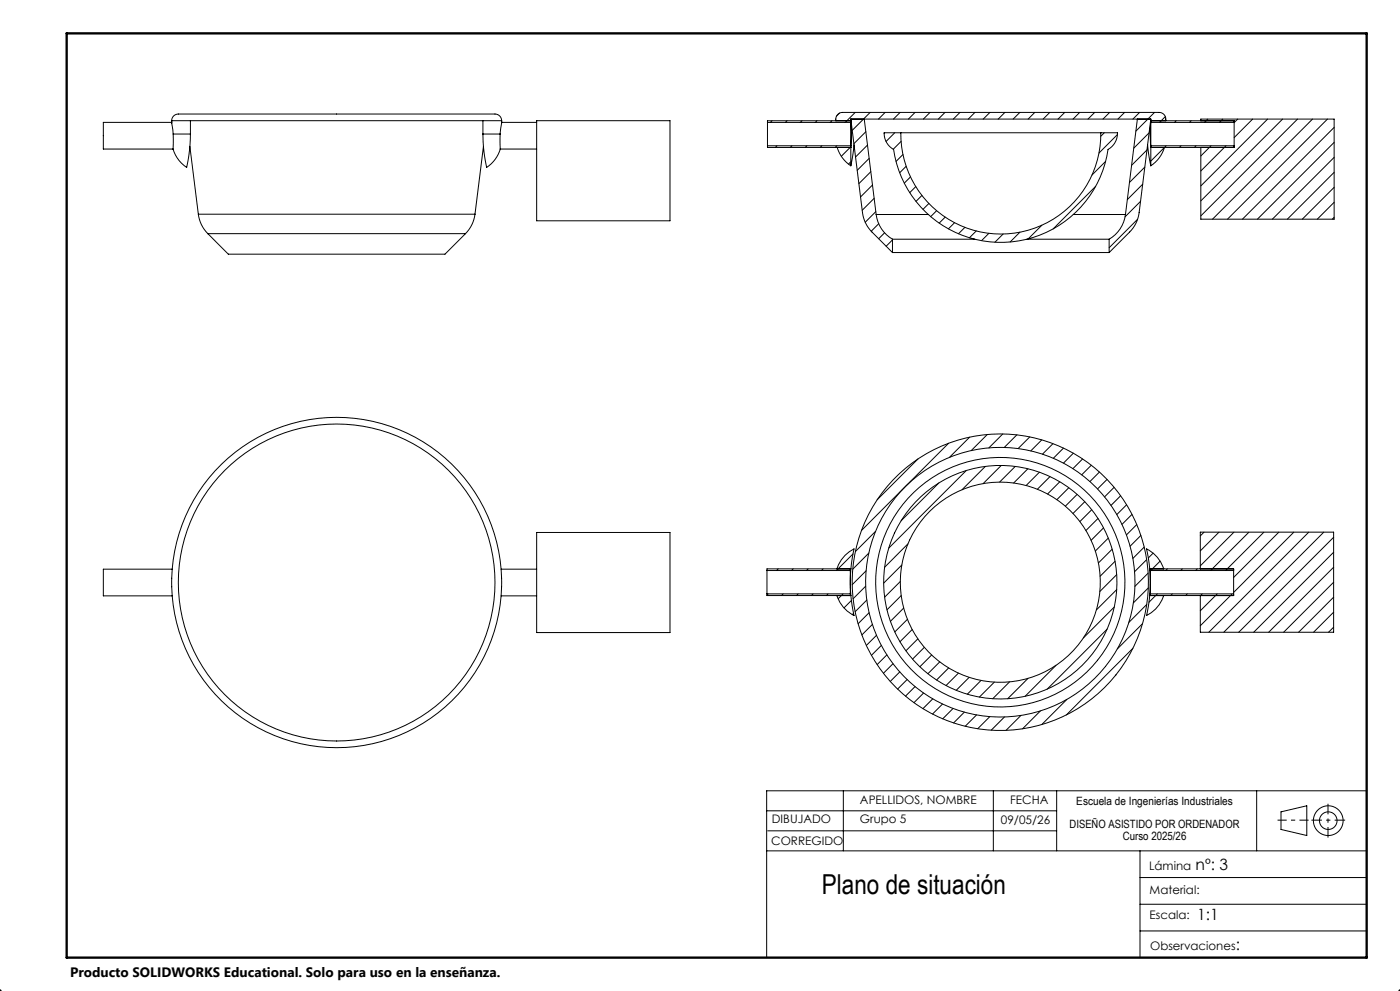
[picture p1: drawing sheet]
<svg xmlns="http://www.w3.org/2000/svg" width="420mm" height="297mm" viewBox="0 0 420 297" stroke-linecap="round" stroke-linejoin="round" font-family="sans-serif">
<g fill="none" stroke="#000" stroke-width=".3">
<path d="M51.5 36.2a2.4 2.4 0 0 1 3.2-2h92.6a2.4 2.4 0 0 1 3.2 2M51.5 36.7h-20.5v8h20.9M51.5 36.2v.7M51.5 36.2h.1M51.5 36.7v.2M51.5 36.2h99M51.5 36.9l.5 3.3M57.1 36.2v4M144.9 36.2v4M150.5 36.9l-.5 3.3M150.5 36.2h.1M150.5 36.2v.7"/>
<path d="M150.5 36.7v.2M150.5 36.7h10.5M150.5 36.2v.5M161 36.2h40v30h-40zM230.2 36.7v7M230.2 36.7v-.5h25l.2 4-.2 4h-25v-.5M230.2 36.7h25M231.6 36.2l-.5 .5M236.1 36.2l-.5 .5M240.6 36.2l-.5 .5M245.1 36.2l-.5 .5M249.6 36.2l-.5 .5"/>
<path d="M250.7 36.2a2.09 2.09 0 0 1 2-2.5h95a2.07 2.07 0 0 1 2 2.5M251.9 33.9l-1 .9M255.2 36.7v7M255.2 35.7l3.5 28a10 10 0 0 0 2.9 5.8l6.1 6.2M255.2 35.7v1M255.2 35.7h90M256.6 33.7l-3 3M259.3 35.7l3.5 28.6M259.7 39.5l-3.5 3.6M261 33.7l-5.3 5.4M265.5 33.7l-2 2M268.4 39.8l-2.6 2.6"/>
<path d="M270 33.7l-2 2M270.2 39.8a30 30 0 0 0 30 30.3 30 30 0 0 0 30-30.3M270.2 39.8h-5a5.5 5.5 0 0 0 2.9 5 32.5 32.5 0 0 0 32.1 27.8 32.5 32.5 0 0 0 32.2-27.8 5.5 5.5 0 0 0 2.8-5h-5M270.2 39.8h60M274.5 33.7l-2 2M279 33.7l-2 2M283.5 33.7l-2 2M288 33.7l-2 2M292.5 33.7l-2 2M297 33.7l-2 2M301.5 33.7l-2 2M306 33.7l-2 2"/>
<path d="M310.4 33.7l-2 2M314.9 33.7l-2 2M319.4 33.7l-2 2M323.9 33.7l-2 2M328.4 33.7l-2 2M331.3 39.8l-1.1 1M332.9 33.7l-2 2M337.4 33.7l-2 2M341.2 35.7l-3.6 28.6M341.9 33.7l-2 2M344.7 39.8l-4.6 4.6M345.2 36.7v7"/>
<path d="M345.2 36.2h25v8h-25l-.1-4zM345.2 35.7l-3.5 28a10 10 0 0 1-2.8 5.8l-6.2 6.2M345.2 36.7h25M345.2 35.7v1M346.4 33.7l-5.6 5.6M349.6 34.9l-1.7 1.8M352.8 36.2l-.5 .5M357.3 36.2l-.5 .5M360.2 36.2v-.5h40v30h-40v-21.5M362.3 35.7l-1 1M366.8 35.7l-1 1M371.3 35.7l-1.1 1.1"/>
<path d="M375.8 35.7l-5.6 5.5M380.3 35.7l-20.1 20M384.8 35.7l-24.6 24.5M389.3 35.7l-29.1 29M393.8 35.7l-30 30M398.2 35.7l-30 30M400.2 38.2l-27.5 27.5M52 40.2l-.1 4.5M52 40.2h5.1M57 43.9l2.5 20.3M57.1 40.2a46.3 46.3 0 0 1-1.1 10l-2.3-2.1-1.1-1.6-.7-1.8M144.9 40.2a46.3 46.3 0 0 0 1.1 10 9.9 9.9 0 0 0 4.1-5.5"/>
<path d="M144.9 40.2h5.1M145 43.9l-2.5 20.3M150 40.2l.1 4.5M150.1 44.7h10.9M230.2 43.7h25M233.1 43.7l-.5 .5M237.6 43.7l-.5 .5M242.1 43.7l-.5 .5M246.6 43.7l-.5 .5M251 43.7l-.5 .5M251.2 44.2a10 10 0 0 0 4 5.5M255.2 44l-2.8 2.8"/>
<path d="M255.2 48.5l-.7 .7M255.2 43.7v6M256.2 43.4l-1 6.3M260.2 43.5l-3.5 3.6M260.7 47.5l-3.5 3.5M261.2 51.5l-3.5 3.5M261.7 55.4l-3.5 3.6M262.2 59.4l-3.5 3.6M270.3 42.4l-2.3 2.3M270.9 46.3l-2.1 2.1M271.8 49.8l-1.9 2M273.1 53l-1.8 1.9"/>
<path d="M274.7 55.9l-1.8 1.8M276.6 58.6l-1.8 1.8M328.7 55.8l-12.8 12.8M331.7 48.4l-4.1 4M335.2 40.3l-5.5 5.6M342.8 55.2l-4.6 4.6M343.4 50.1l-4.6 4.6M344.1 44.9l-4.6 4.7M344.3 43.4l.9 6.3M345.2 43.7h25M345.2 43.7v6M345.3 43.7l-.1 .1"/>
<path d="M349.3 44.2a10 10 0 0 1-4.1 5.5M349.8 43.7l-4.6 4.6M354.3 43.7l-.5 .5M358.8 43.7l-.5 .5M363.3 43.7l-3.1 3.1M367.8 43.7l-7.6 7.5M400.2 42.7l-23 23M400.2 47.2l-18.5 18.5M400.2 51.7l-14 14M400.2 56.1l-9.5 9.6M59.5 64.2a10 10 0 0 0 2.9 5.8M59.5 64.2h83"/>
<path d="M62.4 70l6.1 6.2h65l6.1-6.2M62.4 70h77.2M142.5 64.2a10 10 0 0 1-2.9 5.8M262.7 63.4l-3.1 3.2M262.8 64.3a10 10 0 0 0 4.9 7.4M262.8 64.3h15.7M263.6 67.1l-2.2 2.2M265.4 69.8l-1.8 1.7M267.7 75.7h65M267.7 71.7h24.7M267.7 71.9l-1.9 1.9M267.7 71.7v4"/>
<path d="M278.7 61l-1.8 1.7M281 63.1l-1.8 1.8M283.6 65.1l-1.8 1.8M286.4 66.7l-1.9 1.9M289.5 68.1l-2 2M292.9 69.2l-2.1 2.1M296.7 69.9l-2.2 2.2M300.9 70.1l-2.4 2.5M306 69.6l-3 2.9M308.1 71.7h24.6M312.5 67.5l-4 4.1M322 64.3h15.6"/>
<path d="M332.7 71.7v4M337.6 64.3a10 10 0 0 1-4.9 7.4M341.3 65.7l-8.6 8.6M342.2 60.3l-4.7 4.7M400.2 60.6l-5 5.1M400.2 65.1l-.5 .6M275.4 137.6l-12.2 12.2M284.6 132.8l-26.2 26.2M290.9 131l-6.1 6.1M295.6 139.8l-7 7M296.2 130.2l-4.8 4.8M300.4 139.5l-5.5 5.4"/>
<path d="M300.8 130.1l-4.1 4.1M304.6 139.8l-4.7 4.7M305.1 130.3l-3.8 3.8M308.9 130.9l-3.5 3.5M312.5 131.8l-3.3 3.3M315.9 133l-3.2 3.1M319 134.3l-3 3M322 135.8l-3 3M324.8 137.5l-2.9 3M327.4 139.4l-2.9 2.9M161 159.6h40v30h-40zM262.7 159.2l-6.1 6.1"/>
<path d="M281.7 144.7l-11.4 11.4M289.9 141l-23.3 23.3M308.4 140.5l-4.3 4.3M311.8 141.5l-4 4M315 142.8l-3.8 3.8M317.9 144.4l-3.6 3.7M320.6 146.2l-3.5 3.6M323.1 148.2l-3.5 3.5M325.4 150.4l-3.5 3.5M327.5 152.8l-3.5 3.5M329.4 155.4l-3.6 3.6M329.8 141.5l-2.8 2.8"/>
<path d="M331.1 158.2l-3.8 3.7M332.1 143.7l-2.8 2.8M334.2 146l-2.8 2.9M336.2 148.6l-2.9 2.9M338 151.3l-3 2.9M339.6 154.2l-3 3M341 157.2l-3.1 3.1M361.2 159.5l-1.1 1.1M365.7 159.5l-5.6 5.6M370.2 159.5l-10.1 10.1M374.7 159.5l-11.5 11.5M379.2 159.5l-11.5 11.5"/>
<path d="M383.7 159.5l-13.6 13.6M388.1 159.5l-18 18M392.6 159.5l-30 30M397.1 159.5l-30 30M51.7 170.6h-20.7v8h20.7M150.3 170.6h10.7M150.3 178.6h10.7M230.1 171v7M230.1 171h25M230.1 178h25M230.1 178v.5h25.2M230.5 178l-.4 .4"/>
<path d="M233.5 170.5l-.5 .5M234.9 178l-.5 .5M238 170.5l-.5 .5M239.4 178l-.5 .5M242.4 170.5l-.5 .5M243.9 178l-.5 .5M246.9 170.5l-.5 .5M248.4 178l-.5 .5M251.1 170.5a10 10 0 0 1 5.1-6l-.9 6M251.1 178.5a10 10 0 0 0 5.1 6l-.9-6M252.9 178l-1.4 1.4M255.1 171v7"/>
<path d="M255.1 170.5v.5M255.1 178v.5M255.3 170.5l-.2 4.4 .2 3.6M255.3 170.5h-25.2v.5M255.4 180l-2.2 2.2M255.9 166l-5 5M259.7 175.7l-3.8 3.8M259.8 171.1l-4.1 4.1M260 179.8l-3.5 3.5M260.6 165.8l-4.8 4.8M270.1 174.3l-4.7 4.7M270.4 178.5l-4.3 4.3"/>
<path d="M270.5 169.3l-5.4 5.5M272.4 163l-7 7M332.5 161.3l-3.9 3.9M333.7 164.6l-4.2 4.1M334.5 168.2l-4.5 4.5M335 172.2l-5 5.1M335 176.7l-6.1 6.1M342.3 160.5l-3.3 3.2M343.3 164l-3.4 3.4M344 167.7l-3.6 3.6M344.4 171.8l-3.9 3.9M344.5 176.2l-4.5 4.5"/>
<path d="M344.9 170.5l.2 4-.2 4M344.9 170.5l-.9-6a10 10 0 0 1 5.1 6M344.9 178.5l-.9 6a10 10 0 0 0 5.1-6M344.9 170.5h25.2v8h-25.2M345.1 171v7M345.1 171h25M345.1 178h25M345.1 170.5v.5M345.1 178v.5M345.9 165.8l-1.4 1.4M347.2 178l-2.5 2.5M348 168.2l-2.8 2.8"/>
<path d="M350.2 170.5l-.5 .5M351.7 178l-.5 .5M354.7 170.5l-.5 .5M356.2 178l-.5 .5M359.2 170.5l-.5 .5M360.1 170.5v-11h40v30h-40v-11M360.7 178l-.6 .6M365.2 178l-5.1 5.1M369.6 178l-9.5 9.5M400.1 161l-28.5 28.5M400.1 165.5l-24 24M400.1 170l-19.5 19.5"/>
<path d="M400.1 174.5l-15 15M400.1 179l-10.5 10.5M256.1 183.8l-.4 .4M260.7 183.6l-3.3 3.3M261.7 187.1l-3.1 3.2M262.9 190.4l-3 3M264.4 193.4l-3 3M266.1 196.3l-3 2.9M267.9 198.9l-2.9 2.9M271.1 182.2l-4 4M272.2 185.6l-3.8 3.8M273.7 188.7l-3.7 3.6"/>
<path d="M275.4 191.5l-3.6 3.5M277.3 194l-3.5 3.5M279.5 196.3l-3.5 3.5M281.9 198.4l-3.5 3.5M316.8 199.4l-9.3 9.3M332.1 188.6l-17.9 17.9M334.3 181.9l-9.3 9.3M339.9 194.3l-20 20M342.8 186.9l-7.6 7.6M344 181.2l-5.3 5.3M400.1 183.5l-6 6M400.1 188l-1.5 1.5"/>
<path d="M269.9 201.4l-2.8 2.8M272.1 203.7l-2.8 2.8M274.5 205.8l-2.8 2.8M277.1 207.7l-2.9 2.9M279.8 209.4l-2.9 3M282.8 211l-3 3M284.6 200.2l-3.6 3.6M285.9 212.3l-3.1 3.1M287.5 201.7l-3.7 3.8M289.3 213.4l-3.2 3.3M290.8 203l-3.9 3.9M293 214.3l-3.4 3.4"/>
<path d="M294.3 203.9l-4.1 4.2M296.9 214.8l-3.6 3.6M298.3 204.4l-4.5 4.5M301.3 214.9l-3.9 3.9M302.9 204.4l-5.1 5M306.3 214.4l-4.5 4.5M308.4 203.3l-6.1 6.1M312.1 213.1l-5.3 5.3M320.1 209.6l-7.6 7.5M253 237v18M298 237v18M317 237v18"/>
<path d="M377 237v18M410 237h-180v50M230 255h180M230 243h87M230.3 249h86.7M342 255v32M384.3 243.3l7.7-1.8v8.9l-7.7-1.8zM342 279h68M342 271h68M342 263h68M-.1 297h.6M0 297l.1 .1"/>
<path d="M0 296.5v.6M.4 296.6l-.4 .5M419.5 297h.5M419.6 296.6l.4 .4M420 296.5v.6M420 297l-.1 .1"/>
<circle cx="101" cy="174.6" r="49.5"/>
<circle cx="101" cy="174.6" r="47.5"/>
<circle cx="300.1" cy="174.5" r="30"/>
<circle cx="300.1" cy="174.5" r="40.4"/>
<circle cx="300.1" cy="174.5" r="37.4"/>
<circle cx="300.1" cy="174.5" r="35"/>
<circle cx="300.1" cy="174.5" r="44.4"/>
<circle cx="398.5" cy="245.9" r="4.5"/>
<circle cx="398.5" cy="245.9" r="2.64"/>
</g>
<path d="M398.4 251v-10.1M403.5 245.8h-10.1" fill="none" stroke="#000" stroke-width=".3" stroke-dasharray="6.3 1.3 1.3 1.3" stroke-dashoffset="3.2" stroke-linecap="butt"/>
<path d="M392.6 245.8h-9.3" fill="none" stroke="#000" stroke-width=".3" stroke-dasharray="6.3 1.3 1.3 1.3" stroke-dashoffset="3.6" stroke-linecap="butt"/>
<path d="M20 10h390v277h-390z" fill="none" stroke="#000" stroke-width=".7"/>
<text font-size="8.2" x="246.6" y="267.9">Plano de situación</text>
<g font-size="4.7">
<text x="358.7" y="260.8">nº: 3</text>
<text x="359.1" y="275.8">1:1</text>
<text x="370.7" y="284.7">:</text>
</g>
<text font-size="4.1" x="21" y="292.9">Producto SOLIDWORKS Educational. Solo para uso en la enseñanza.</text>
<g font-size="3.5">
<text x="258" y="240.9">APELLIDOS, NOMBRE</text>
<text x="303" y="240.9">FECHA</text>
<text x="231.6" y="246.7">DIBUJADO</text>
<text x="258" y="246.7">Grupo 5</text>
<text x="300.3" y="246.8">09/05/26</text>
<text x="231.4" y="253.2">CORREGIDO</text>
<text x="344.8" y="260.8">Lámina</text>
<text x="344.9" y="268">Material:</text>
<text x="344.9" y="275.5">Escala:</text>
<text x="345" y="284.7">Observaciones</text>
</g>
<g font-size="3.4">
<text x="322.9" y="241.2">Escuela de Ingenierías Industriales</text>
<text x="320.9" y="248.2">DISEÑO ASISTIDO POR ORDENADOR</text>
<text x="336.8" y="251.7">Curso 2025/26</text>
</g>
</svg>
